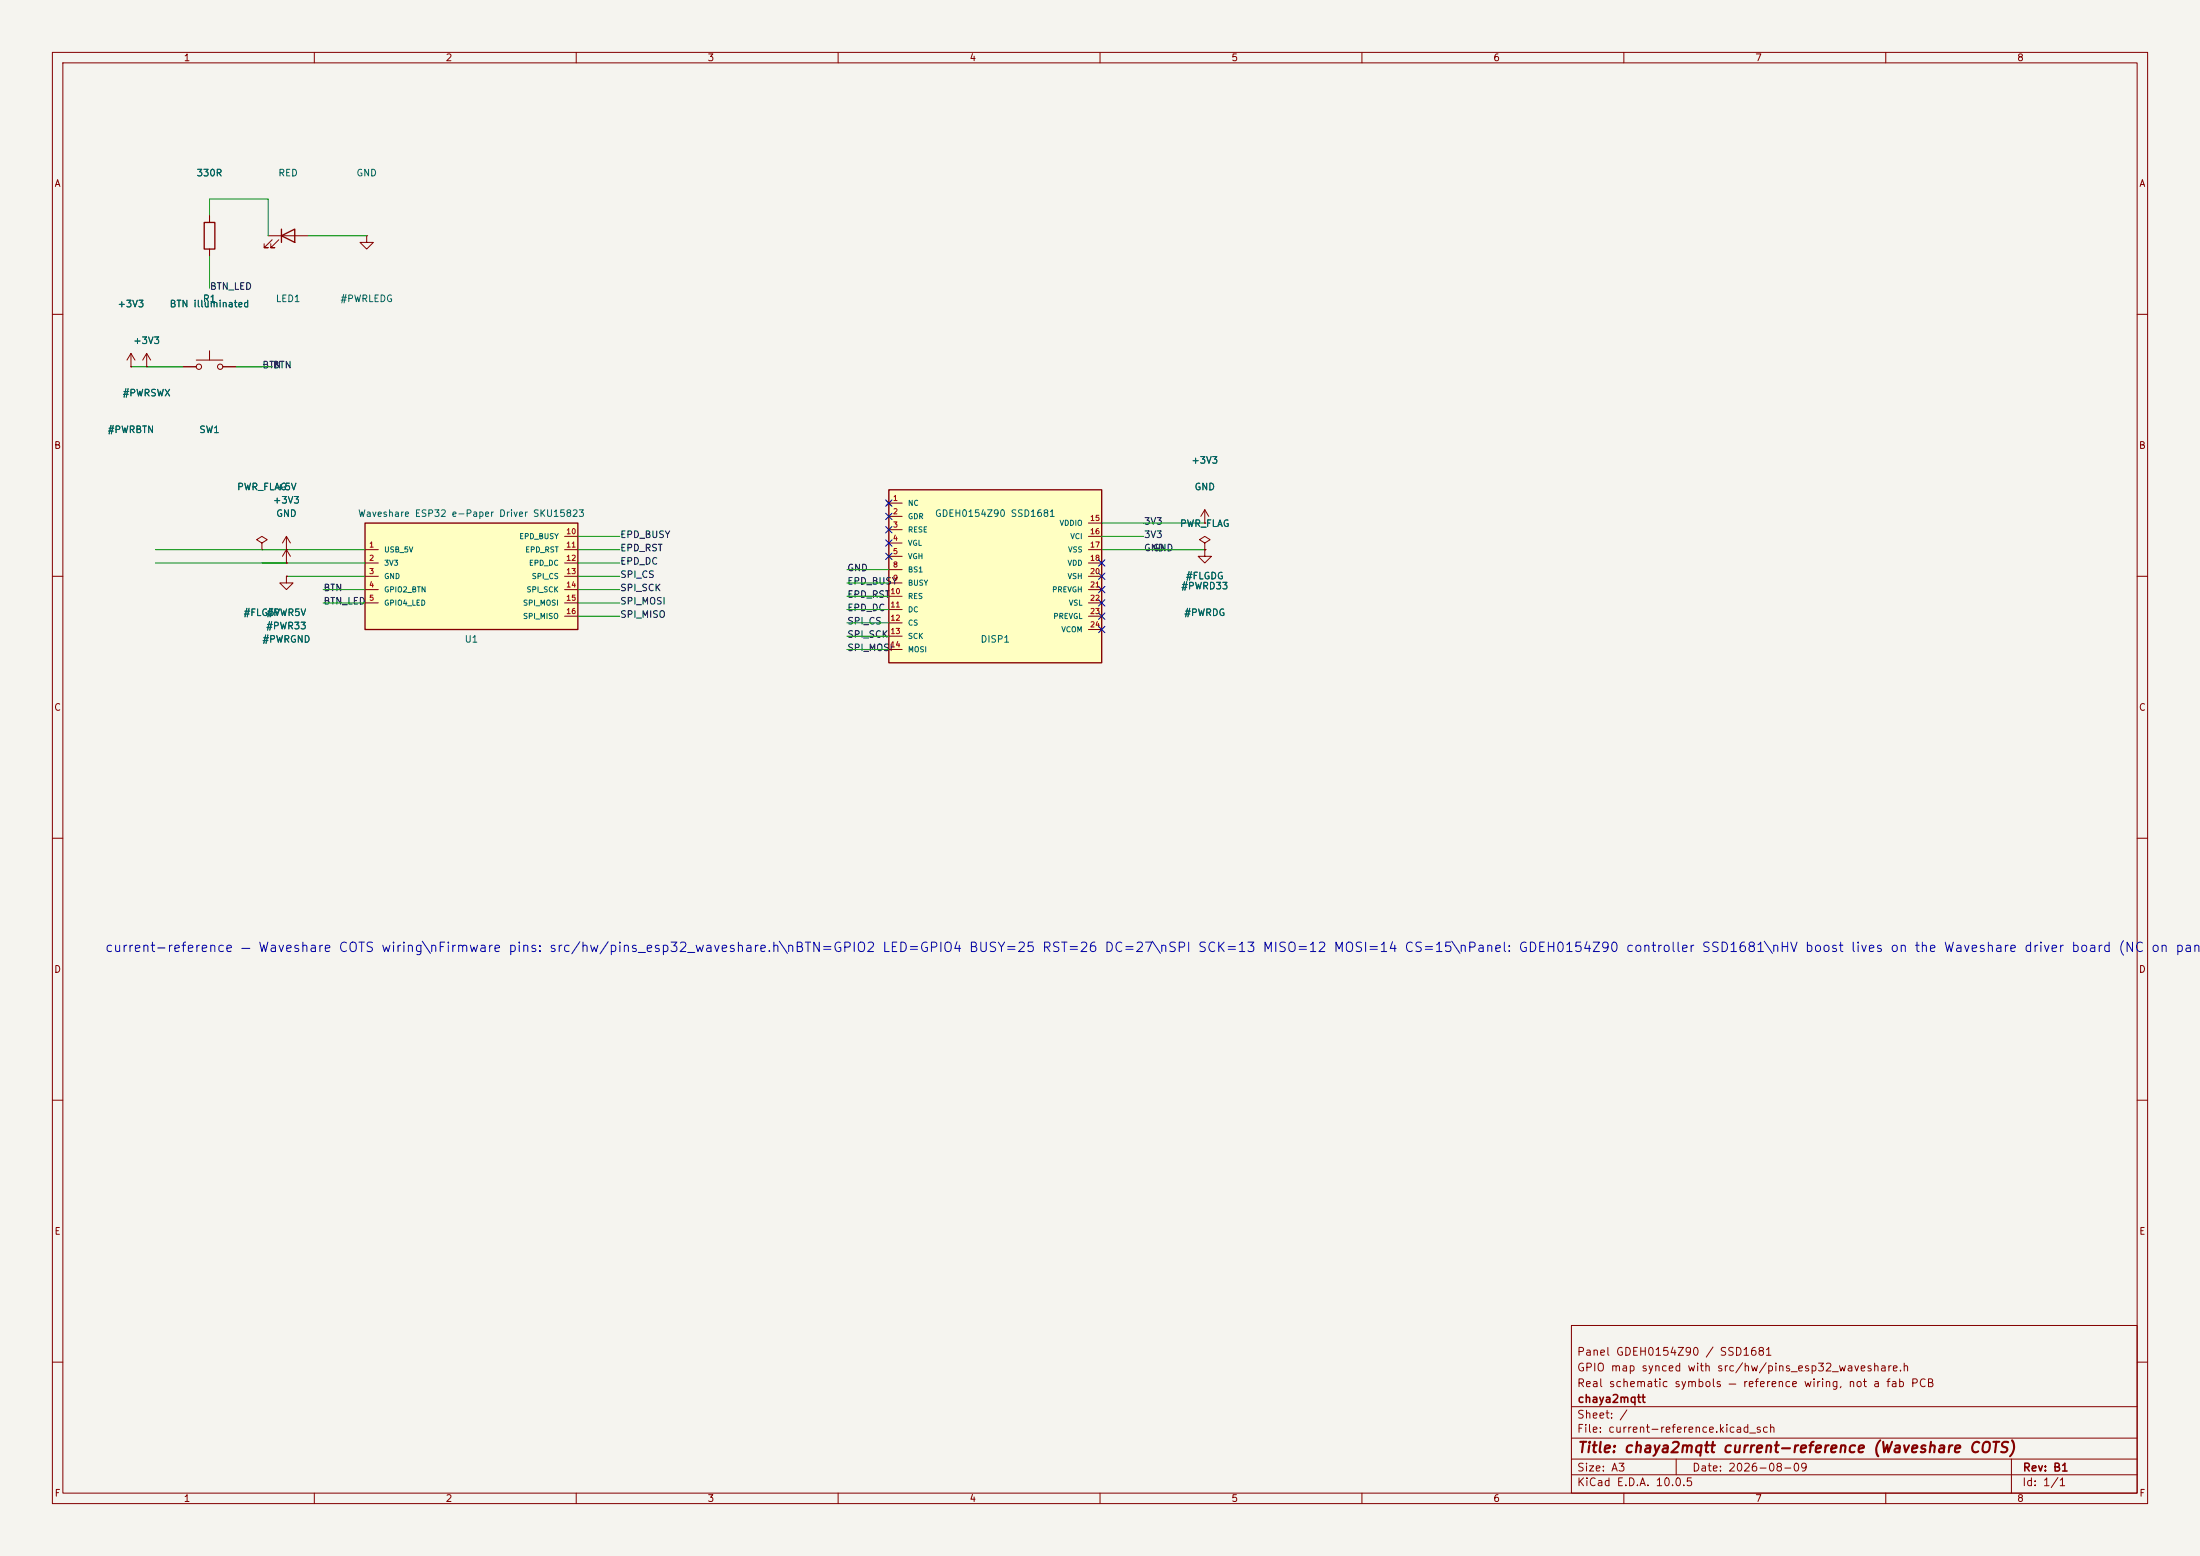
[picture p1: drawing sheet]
(kicad_sch
 (version 20260306)
 (generator "eeschema")
 (generator_version "10.0")
 (paper "A3")
 (title_block
  (title "chaya2mqtt current-reference (Waveshare COTS)")
  (date "2026-08-09")
  (rev "B1")
  (company "chaya2mqtt")
  (comment 1 "Real schematic symbols — reference wiring, not a fab PCB")
  (comment 2 "GPIO map synced with src/hw/pins_esp32_waveshare.h")
  (comment 3 "Panel GDEH0154Z90 / SSD1681"))
 (lib_symbols
  (symbol "+3V3"
   (power global)
   (pin_numbers (hide yes))
   (pin_names
    (offset 0) (hide yes)) (exclude_from_sim no) (in_bom yes) (on_board yes)
   (in_pos_files yes)
   (duplicate_pin_numbers_are_jumpers no)
   (property "Reference" "#PWR" (at 0 -3.81 0) (show_name no) (do_not_autoplace no) (hide yes) (effects (font (size 1.27 1.27))))
   (property "Value" "+3V3" (at 0 3.556 0) (show_name no) (do_not_autoplace no) (effects (font (size 1.27 1.27))))
   (property "Footprint" "" (at 0 0 0) (show_name no) (do_not_autoplace no) (hide yes) (effects (font (size 1.27 1.27))))
   (property "Datasheet" "" (at 0 0 0) (show_name no) (do_not_autoplace no) (hide yes) (effects (font (size 1.27 1.27))))
   (property "Description" "Power symbol creates a global label with name \"+3V3\"" (at 0 0 0) (show_name no) (do_not_autoplace no) (hide yes) (effects (font (size 1.27 1.27))))
   (symbol "+3V3_0_1"
    (polyline (pts (xy -0.762 1.27) (xy 0 2.54)) (stroke (width 0) (type default)) (fill (type none)))
    (polyline (pts (xy 0 2.54) (xy 0.762 1.27)) (stroke (width 0) (type default)) (fill (type none)))
    (polyline (pts (xy 0 0) (xy 0 2.54)) (stroke (width 0) (type default)) (fill (type none))))
   (symbol "+3V3_1_1"
    (pin power_in line (at 0 0 90) (length 0) (name "" (effects (font (size 1.27 1.27)))) (number "1" (effects (font (size 1.27 1.27))))))
   (embedded_fonts no))
  (symbol "+5V"
   (power global)
   (pin_numbers (hide yes))
   (pin_names
    (offset 0) (hide yes)) (exclude_from_sim no) (in_bom yes) (on_board yes)
   (in_pos_files yes)
   (duplicate_pin_numbers_are_jumpers no)
   (property "Reference" "#PWR" (at 0 -3.81 0) (show_name no) (do_not_autoplace no) (hide yes) (effects (font (size 1.27 1.27))))
   (property "Value" "+5V" (at 0 3.556 0) (show_name no) (do_not_autoplace no) (effects (font (size 1.27 1.27))))
   (property "Footprint" "" (at 0 0 0) (show_name no) (do_not_autoplace no) (hide yes) (effects (font (size 1.27 1.27))))
   (property "Datasheet" "" (at 0 0 0) (show_name no) (do_not_autoplace no) (hide yes) (effects (font (size 1.27 1.27))))
   (property "Description" "Power symbol creates a global label with name \"+5V\"" (at 0 0 0) (show_name no) (do_not_autoplace no) (hide yes) (effects (font (size 1.27 1.27))))
   (symbol "+5V_0_1"
    (polyline (pts (xy -0.762 1.27) (xy 0 2.54)) (stroke (width 0) (type default)) (fill (type none)))
    (polyline (pts (xy 0 2.54) (xy 0.762 1.27)) (stroke (width 0) (type default)) (fill (type none)))
    (polyline (pts (xy 0 0) (xy 0 2.54)) (stroke (width 0) (type default)) (fill (type none))))
   (symbol "+5V_1_1"
    (pin power_in line (at 0 0 90) (length 0) (name "" (effects (font (size 1.27 1.27)))) (number "1" (effects (font (size 1.27 1.27))))))
   (embedded_fonts no))
  (symbol "GDEH0154Z90"
   (pin_names
    (offset 1.016)) (exclude_from_sim no) (in_bom yes) (on_board yes)
   (in_pos_files yes)
   (duplicate_pin_numbers_are_jumpers no)
   (property "Reference" "DISP" (at 0 17.78 0) (show_name no) (do_not_autoplace no) (effects (font (size 1.27 1.27))))
   (property "Value" "GDEH0154Z90 SSD1681" (at 0 -17.78 0) (show_name no) (do_not_autoplace no) (effects (font (size 1.27 1.27))))
   (property "Footprint" "Connector_FFC-FPC:Hirose_FH12-24S-0.5SH_1x24-1MP_P0.50mm_Horizontal" (at 0 0 0) (show_name no) (do_not_autoplace no) (hide yes) (effects (font (size 1.27 1.27))))
   (property "Datasheet" "Good Display GDEH0154Z90 / Waveshare 1.54inch e-Paper (B)" (at 0 0 0) (show_name no) (do_not_autoplace no) (hide yes) (effects (font (size 1.27 1.27))))
   (property "Description" "" (at 0 0 0) (show_name no) (do_not_autoplace no) (hide yes) (effects (font (size 1.27 1.27))))
   (symbol "GDEH0154Z90_0_1"
    (rectangle (start -20.32 -16.51) (end 20.32 16.51) (stroke (width 0.254) (type default)) (fill (type background))))
   (symbol "GDEH0154Z90_1_1"
    (pin no_connect line (at -20.32 13.97 0) (length 2.54) (name "NC" (effects (font (size 1 1)))) (number "1" (effects (font (size 1 1)))))
    (pin passive line (at -20.32 11.43 0) (length 2.54) (name "GDR" (effects (font (size 1 1)))) (number "2" (effects (font (size 1 1)))))
    (pin passive line (at -20.32 8.89 0) (length 2.54) (name "RESE" (effects (font (size 1 1)))) (number "3" (effects (font (size 1 1)))))
    (pin passive line (at -20.32 6.35 0) (length 2.54) (name "VGL" (effects (font (size 1 1)))) (number "4" (effects (font (size 1 1)))))
    (pin passive line (at -20.32 3.81 0) (length 2.54) (name "VGH" (effects (font (size 1 1)))) (number "5" (effects (font (size 1 1)))))
    (pin passive line (at -20.32 1.27 0) (length 2.54) (name "BS1" (effects (font (size 1 1)))) (number "8" (effects (font (size 1 1)))))
    (pin output line (at -20.32 -1.27 0) (length 2.54) (name "BUSY" (effects (font (size 1 1)))) (number "9" (effects (font (size 1 1)))))
    (pin input line (at -20.32 -3.81 0) (length 2.54) (name "RES" (effects (font (size 1 1)))) (number "10" (effects (font (size 1 1)))))
    (pin input line (at -20.32 -6.35 0) (length 2.54) (name "DC" (effects (font (size 1 1)))) (number "11" (effects (font (size 1 1)))))
    (pin input line (at -20.32 -8.89 0) (length 2.54) (name "CS" (effects (font (size 1 1)))) (number "12" (effects (font (size 1 1)))))
    (pin input line (at -20.32 -11.43 0) (length 2.54) (name "SCK" (effects (font (size 1 1)))) (number "13" (effects (font (size 1 1)))))
    (pin input line (at -20.32 -13.97 0) (length 2.54) (name "MOSI" (effects (font (size 1 1)))) (number "14" (effects (font (size 1 1)))))
    (pin power_in line (at 20.32 10.16 180) (length 2.54) (name "VDDIO" (effects (font (size 1 1)))) (number "15" (effects (font (size 1 1)))))
    (pin power_in line (at 20.32 7.62 180) (length 2.54) (name "VCI" (effects (font (size 1 1)))) (number "16" (effects (font (size 1 1)))))
    (pin power_in line (at 20.32 5.08 180) (length 2.54) (name "VSS" (effects (font (size 1 1)))) (number "17" (effects (font (size 1 1)))))
    (pin passive line (at 20.32 2.54 180) (length 2.54) (name "VDD" (effects (font (size 1 1)))) (number "18" (effects (font (size 1 1)))))
    (pin passive line (at 20.32 0 180) (length 2.54) (name "VSH" (effects (font (size 1 1)))) (number "20" (effects (font (size 1 1)))))
    (pin passive line (at 20.32 -2.54 180) (length 2.54) (name "PREVGH" (effects (font (size 1 1)))) (number "21" (effects (font (size 1 1)))))
    (pin passive line (at 20.32 -5.08 180) (length 2.54) (name "VSL" (effects (font (size 1 1)))) (number "22" (effects (font (size 1 1)))))
    (pin passive line (at 20.32 -7.62 180) (length 2.54) (name "PREVGL" (effects (font (size 1 1)))) (number "23" (effects (font (size 1 1)))))
    (pin passive line (at 20.32 -10.16 180) (length 2.54) (name "VCOM" (effects (font (size 1 1)))) (number "24" (effects (font (size 1 1))))))
   (embedded_fonts no))
  (symbol "GND"
   (power global)
   (pin_numbers (hide yes))
   (pin_names
    (offset 0) (hide yes)) (exclude_from_sim no) (in_bom yes) (on_board yes)
   (in_pos_files yes)
   (duplicate_pin_numbers_are_jumpers no)
   (property "Reference" "#PWR" (at 0 -6.35 0) (show_name no) (do_not_autoplace no) (hide yes) (effects (font (size 1.27 1.27))))
   (property "Value" "GND" (at 0 -3.81 0) (show_name no) (do_not_autoplace no) (effects (font (size 1.27 1.27))))
   (property "Footprint" "" (at 0 0 0) (show_name no) (do_not_autoplace no) (hide yes) (effects (font (size 1.27 1.27))))
   (property "Datasheet" "" (at 0 0 0) (show_name no) (do_not_autoplace no) (hide yes) (effects (font (size 1.27 1.27))))
   (property "Description" "Power symbol creates a global label with name \"GND\" , ground" (at 0 0 0) (show_name no) (do_not_autoplace no) (hide yes) (effects (font (size 1.27 1.27))))
   (symbol "GND_0_1"
    (polyline (pts (xy 0 0) (xy 0 -1.27) (xy 1.27 -1.27) (xy 0 -2.54) (xy -1.27 -1.27) (xy 0 -1.27)) (stroke (width 0) (type default)) (fill (type none))))
   (symbol "GND_1_1"
    (pin power_in line (at 0 0 270) (length 0) (name "" (effects (font (size 1.27 1.27)))) (number "1" (effects (font (size 1.27 1.27))))))
   (embedded_fonts no))
  (symbol "LED"
   (pin_numbers (hide yes))
   (pin_names
    (offset 1.016) (hide yes)) (exclude_from_sim no) (in_bom yes) (on_board yes)
   (in_pos_files yes)
   (duplicate_pin_numbers_are_jumpers no)
   (property "Reference" "D" (at 0 2.54 0) (show_name no) (do_not_autoplace no) (effects (font (size 1.27 1.27))))
   (property "Value" "LED" (at 0 -2.54 0) (show_name no) (do_not_autoplace no) (effects (font (size 1.27 1.27))))
   (property "Footprint" "" (at 0 0 0) (show_name no) (do_not_autoplace no) (hide yes) (effects (font (size 1.27 1.27))))
   (property "Datasheet" "" (at 0 0 0) (show_name no) (do_not_autoplace no) (hide yes) (effects (font (size 1.27 1.27))))
   (property "Description" "Light emitting diode" (at 0 0 0) (show_name no) (do_not_autoplace no) (hide yes) (effects (font (size 1.27 1.27))))
   (property "Sim.Pins" "1=K 2=A" (at 0 0 0) (show_name no) (do_not_autoplace no) (hide yes) (effects (font (size 1.27 1.27))))
   (symbol "LED_0_1"
    (polyline (pts (xy -3.048 -0.762) (xy -4.572 -2.286) (xy -3.81 -2.286) (xy -4.572 -2.286) (xy -4.572 -1.524)) (stroke (width 0) (type default)) (fill (type none)))
    (polyline (pts (xy -1.778 -0.762) (xy -3.302 -2.286) (xy -2.54 -2.286) (xy -3.302 -2.286) (xy -3.302 -1.524)) (stroke (width 0) (type default)) (fill (type none)))
    (polyline (pts (xy -1.27 0) (xy 1.27 0)) (stroke (width 0) (type default)) (fill (type none)))
    (polyline (pts (xy -1.27 -1.27) (xy -1.27 1.27)) (stroke (width 0.254) (type default)) (fill (type none)))
    (polyline (pts (xy 1.27 -1.27) (xy 1.27 1.27) (xy -1.27 0) (xy 1.27 -1.27)) (stroke (width 0.254) (type default)) (fill (type none))))
   (symbol "LED_1_1"
    (pin passive line (at -3.81 0 0) (length 2.54) (name "K" (effects (font (size 1.27 1.27)))) (number "1" (effects (font (size 1.27 1.27)))))
    (pin passive line (at 3.81 0 180) (length 2.54) (name "A" (effects (font (size 1.27 1.27)))) (number "2" (effects (font (size 1.27 1.27))))))
   (embedded_fonts no))
  (symbol "PWR_FLAG"
   (power global)
   (pin_numbers (hide yes))
   (pin_names
    (offset 0) (hide yes)) (exclude_from_sim no) (in_bom yes) (on_board yes)
   (in_pos_files yes)
   (duplicate_pin_numbers_are_jumpers no)
   (property "Reference" "#FLG" (at 0 1.905 0) (show_name no) (do_not_autoplace no) (hide yes) (effects (font (size 1.27 1.27))))
   (property "Value" "PWR_FLAG" (at 0 3.81 0) (show_name no) (do_not_autoplace no) (effects (font (size 1.27 1.27))))
   (property "Footprint" "" (at 0 0 0) (show_name no) (do_not_autoplace no) (hide yes) (effects (font (size 1.27 1.27))))
   (property "Datasheet" "" (at 0 0 0) (show_name no) (do_not_autoplace no) (hide yes) (effects (font (size 1.27 1.27))))
   (property "Description" "Special symbol for telling ERC where power comes from" (at 0 0 0) (show_name no) (do_not_autoplace no) (hide yes) (effects (font (size 1.27 1.27))))
   (symbol "PWR_FLAG_0_0"
    (pin power_out line (at 0 0 90) (length 0) (name "" (effects (font (size 1.27 1.27)))) (number "1" (effects (font (size 1.27 1.27))))))
   (symbol "PWR_FLAG_0_1"
    (polyline (pts (xy 0 0) (xy 0 1.27) (xy -1.016 1.905) (xy 0 2.54) (xy 1.016 1.905) (xy 0 1.27)) (stroke (width 0) (type default)) (fill (type none))))
   (embedded_fonts no))
  (symbol "R"
   (pin_numbers (hide yes))
   (pin_names
    (offset 0)) (exclude_from_sim no) (in_bom yes) (on_board yes)
   (in_pos_files yes)
   (duplicate_pin_numbers_are_jumpers no)
   (property "Reference" "R" (at 2.032 0 90) (show_name no) (do_not_autoplace no) (effects (font (size 1.27 1.27))))
   (property "Value" "R" (at 0 0 90) (show_name no) (do_not_autoplace no) (effects (font (size 1.27 1.27))))
   (property "Footprint" "" (at -1.778 0 90) (show_name no) (do_not_autoplace no) (hide yes) (effects (font (size 1.27 1.27))))
   (property "Datasheet" "" (at 0 0 0) (show_name no) (do_not_autoplace no) (hide yes) (effects (font (size 1.27 1.27))))
   (property "Description" "Resistor" (at 0 0 0) (show_name no) (do_not_autoplace no) (hide yes) (effects (font (size 1.27 1.27))))
   (symbol "R_0_1"
    (rectangle (start -1.016 -2.54) (end 1.016 2.54) (stroke (width 0.254) (type default)) (fill (type none))))
   (symbol "R_1_1"
    (pin passive line (at 0 3.81 270) (length 1.27) (name "" (effects (font (size 1.27 1.27)))) (number "1" (effects (font (size 1.27 1.27)))))
    (pin passive line (at 0 -3.81 90) (length 1.27) (name "" (effects (font (size 1.27 1.27)))) (number "2" (effects (font (size 1.27 1.27))))))
   (embedded_fonts no))
  (symbol "SW_Push"
   (pin_numbers (hide yes))
   (pin_names
    (offset 1.016) (hide yes)) (exclude_from_sim no) (in_bom yes) (on_board yes)
   (in_pos_files yes)
   (duplicate_pin_numbers_are_jumpers no)
   (property "Reference" "SW" (at 1.27 2.54 0) (show_name no) (do_not_autoplace no) (effects (font (size 1.27 1.27)) (justify left)))
   (property "Value" "SW_Push" (at 0 -1.524 0) (show_name no) (do_not_autoplace no) (effects (font (size 1.27 1.27))))
   (property "Footprint" "" (at 0 5.08 0) (show_name no) (do_not_autoplace no) (hide yes) (effects (font (size 1.27 1.27))))
   (property "Datasheet" "" (at 0 5.08 0) (show_name no) (do_not_autoplace no) (hide yes) (effects (font (size 1.27 1.27))))
   (property "Description" "Push button switch, generic, two pins" (at 0 0 0) (show_name no) (do_not_autoplace no) (hide yes) (effects (font (size 1.27 1.27))))
   (symbol "SW_Push_0_1"
    (circle (center -2.032 0) (radius 0.508) (stroke (width 0) (type default)) (fill (type none)))
    (polyline (pts (xy 0 1.27) (xy 0 3.048)) (stroke (width 0) (type default)) (fill (type none)))
    (circle (center 2.032 0) (radius 0.508) (stroke (width 0) (type default)) (fill (type none)))
    (polyline (pts (xy 2.54 1.27) (xy -2.54 1.27)) (stroke (width 0) (type default)) (fill (type none)))
    (pin passive line (at -5.08 0 0) (length 2.54) (name "1" (effects (font (size 1.27 1.27)))) (number "1" (effects (font (size 1.27 1.27)))))
    (pin passive line (at 5.08 0 180) (length 2.54) (name "2" (effects (font (size 1.27 1.27)))) (number "2" (effects (font (size 1.27 1.27))))))
   (embedded_fonts no))
  (symbol "Waveshare_ESP32_EPD_Driver"
   (pin_names
    (offset 1.016)) (exclude_from_sim no) (in_bom yes) (on_board yes)
   (in_pos_files yes)
   (duplicate_pin_numbers_are_jumpers no)
   (property "Reference" "U" (at 0 11.43 0) (show_name no) (do_not_autoplace no) (effects (font (size 1.27 1.27))))
   (property "Value" "Waveshare ESP32 e-Paper Driver SKU15823" (at 0 -11.43 0) (show_name no) (do_not_autoplace no) (effects (font (size 1.27 1.27))))
   (property "Footprint" "" (at 0 0 0) (show_name no) (do_not_autoplace no) (hide yes) (effects (font (size 1.27 1.27))))
   (property "Datasheet" "https://www.waveshare.com/wiki/E-Paper_ESP32_Driver_Board" (at 0 0 0) (show_name no) (do_not_autoplace no) (hide yes) (effects (font (size 1.27 1.27))))
   (property "Description" "" (at 0 0 0) (show_name no) (do_not_autoplace no) (hide yes) (effects (font (size 1.27 1.27))))
   (symbol "Waveshare_ESP32_EPD_Driver_0_1"
    (rectangle (start -20.32 -10.16) (end 20.32 10.16) (stroke (width 0.254) (type default)) (fill (type background))))
   (symbol "Waveshare_ESP32_EPD_Driver_1_1"
    (pin power_in line (at -20.32 5.08 0) (length 2.54) (name "USB_5V" (effects (font (size 1 1)))) (number "1" (effects (font (size 1 1)))))
    (pin power_out line (at -20.32 2.54 0) (length 2.54) (name "3V3" (effects (font (size 1 1)))) (number "2" (effects (font (size 1 1)))))
    (pin power_in line (at -20.32 0 0) (length 2.54) (name "GND" (effects (font (size 1 1)))) (number "3" (effects (font (size 1 1)))))
    (pin bidirectional line (at -20.32 -2.54 0) (length 2.54) (name "GPIO2_BTN" (effects (font (size 1 1)))) (number "4" (effects (font (size 1 1)))))
    (pin bidirectional line (at -20.32 -5.08 0) (length 2.54) (name "GPIO4_LED" (effects (font (size 1 1)))) (number "5" (effects (font (size 1 1)))))
    (pin input line (at 20.32 7.62 180) (length 2.54) (name "EPD_BUSY" (effects (font (size 1 1)))) (number "10" (effects (font (size 1 1)))))
    (pin output line (at 20.32 5.08 180) (length 2.54) (name "EPD_RST" (effects (font (size 1 1)))) (number "11" (effects (font (size 1 1)))))
    (pin output line (at 20.32 2.54 180) (length 2.54) (name "EPD_DC" (effects (font (size 1 1)))) (number "12" (effects (font (size 1 1)))))
    (pin output line (at 20.32 0 180) (length 2.54) (name "SPI_CS" (effects (font (size 1 1)))) (number "13" (effects (font (size 1 1)))))
    (pin output line (at 20.32 -2.54 180) (length 2.54) (name "SPI_SCK" (effects (font (size 1 1)))) (number "14" (effects (font (size 1 1)))))
    (pin output line (at 20.32 -5.08 180) (length 2.54) (name "SPI_MOSI" (effects (font (size 1 1)))) (number "15" (effects (font (size 1 1)))))
    (pin bidirectional line (at 20.32 -7.62 180) (length 2.54) (name "SPI_MISO" (effects (font (size 1 1)))) (number "16" (effects (font (size 1 1))))))
   (embedded_fonts no)))
 (text "current-reference — Waveshare COTS wiring\\nFirmware pins: src/hw/pins_esp32_waveshare.h\\nBTN=GPIO2 LED=GPIO4 BUSY=25 RST=26 DC=27\\nSPI SCK=13 MISO=12 MOSI=14 CS=15\\nPanel: GDEH0154Z90 controller SSD1681\\nHV boost lives on the Waveshare driver board (NC on panel symbol)\\nReference schematic only — not a fabrication PCB"
  (exclude_from_sim no)
  (at 20 180 0)
  (effects (font (size 1.8 1.8)) (justify left top)))
 (no_connect
  (at 210.32 107.46))
 (no_connect
  (at 169.68 96.03))
 (no_connect
  (at 169.68 101.11))
 (no_connect
  (at 210.32 110))
 (no_connect
  (at 210.32 120.16))
 (no_connect
  (at 169.68 98.57))
 (no_connect
  (at 210.32 117.62))
 (no_connect
  (at 210.32 115.08))
 (no_connect
  (at 210.32 112.54))
 (no_connect
  (at 169.68 106.19))
 (no_connect
  (at 169.68 103.65))
 (wire
  (pts (xy 210.32 104.92) (xy 218.32 104.92))
  (stroke (width 0) (type default)))
 (wire
  (pts (xy 51.19 45) (xy 51.19 38))
  (stroke (width 0) (type default)))
 (wire
  (pts (xy 210.32 102.38) (xy 218.32 102.38))
  (stroke (width 0) (type default)))
 (wire
  (pts (xy 40 55) (xy 40 48.81))
  (stroke (width 0) (type default)))
 (wire
  (pts (xy 40 41.19) (xy 40 38))
  (stroke (width 0) (type default)))
 (wire
  (pts (xy 25 70) (xy 34.92 70))
  (stroke (width 0) (type default)))
 (wire
  (pts (xy 110.32 104.92) (xy 118.32 104.92))
  (stroke (width 0) (type default)))
 (wire
  (pts (xy 45.08 70) (xy 50 70))
  (stroke (width 0) (type default)))
 (wire
  (pts (xy 169.68 123.97) (xy 161.68 123.97))
  (stroke (width 0) (type default)))
 (wire
  (pts (xy 54.68 104.92) (xy 29.68 104.92))
  (stroke (width 0) (type default)))
 (wire
  (pts (xy 230 104.92) (xy 220 104.92))
  (stroke (width 0) (type default)))
 (wire
  (pts (xy 210.32 99.84) (xy 218.32 99.84))
  (stroke (width 0) (type default)))
 (wire
  (pts (xy 218.32 104.92) (xy 230 104.92))
  (stroke (width 0) (type default)))
 (wire
  (pts (xy 169.68 111.27) (xy 161.68 111.27))
  (stroke (width 0) (type default)))
 (wire
  (pts (xy 169.68 121.43) (xy 161.68 121.43))
  (stroke (width 0) (type default)))
 (wire
  (pts (xy 34.92 70) (xy 28 70))
  (stroke (width 0) (type default)))
 (wire
  (pts (xy 169.68 113.81) (xy 161.68 113.81))
  (stroke (width 0) (type default)))
 (wire
  (pts (xy 58.81 45) (xy 70 45))
  (stroke (width 0) (type default)))
 (wire
  (pts (xy 69.68 112.54) (xy 61.68 112.54))
  (stroke (width 0) (type default)))
 (wire
  (pts (xy 110.32 110) (xy 118.32 110))
  (stroke (width 0) (type default)))
 (wire
  (pts (xy 69.68 107.46) (xy 54.68 107.46))
  (stroke (width 0) (type default)))
 (wire
  (pts (xy 40 38) (xy 51.19 38))
  (stroke (width 0) (type default)))
 (wire
  (pts (xy 169.68 116.35) (xy 161.68 116.35))
  (stroke (width 0) (type default)))
 (wire
  (pts (xy 110.32 115.08) (xy 118.32 115.08))
  (stroke (width 0) (type default)))
 (wire
  (pts (xy 69.68 115.08) (xy 61.68 115.08))
  (stroke (width 0) (type default)))
 (wire
  (pts (xy 50 107.46) (xy 54.68 107.46))
  (stroke (width 0) (type default)))
 (wire
  (pts (xy 169.68 118.89) (xy 161.68 118.89))
  (stroke (width 0) (type default)))
 (wire
  (pts (xy 110.32 107.46) (xy 118.32 107.46))
  (stroke (width 0) (type default)))
 (wire
  (pts (xy 110.32 112.54) (xy 118.32 112.54))
  (stroke (width 0) (type default)))
 (wire
  (pts (xy 54.68 107.46) (xy 29.68 107.46))
  (stroke (width 0) (type default)))
 (wire
  (pts (xy 218.32 99.84) (xy 230 99.84))
  (stroke (width 0) (type default)))
 (wire
  (pts (xy 69.68 104.92) (xy 54.68 104.92))
  (stroke (width 0) (type default)))
 (wire
  (pts (xy 110.32 102.38) (xy 118.32 102.38))
  (stroke (width 0) (type default)))
 (wire
  (pts (xy 110.32 117.62) (xy 118.32 117.62))
  (stroke (width 0) (type default)))
 (wire
  (pts (xy 69.68 110) (xy 54.68 110))
  (stroke (width 0) (type default)))
 (wire
  (pts (xy 169.68 108.73) (xy 161.68 108.73))
  (stroke (width 0) (type default)))
 (wire
  (pts (xy 45.08 70) (xy 52 70))
  (stroke (width 0) (type default)))
 (wire
  (pts (xy 50 104.92) (xy 54.68 104.92))
  (stroke (width 0) (type default)))
 (label "EPD_RST"
  (at 118.32 104.92 0)
  (effects (font (size 1.27 1.27)) (justify left)))
 (label "EPD_DC"
  (at 161.68 116.35 0)
  (effects (font (size 1.27 1.27)) (justify left)))
 (label "3V3"
  (at 218.32 102.38 0)
  (effects (font (size 1.27 1.27)) (justify left)))
 (label "EPD_RST"
  (at 161.68 113.81 0)
  (effects (font (size 1.27 1.27)) (justify left)))
 (label "SPI_CS"
  (at 161.68 118.89 0)
  (effects (font (size 1.27 1.27)) (justify left)))
 (label "BTN"
  (at 52 70 0)
  (effects (font (size 1.27 1.27)) (justify left)))
 (label "BTN_LED"
  (at 40 55 0)
  (effects (font (size 1.27 1.27)) (justify left)))
 (label "BTN"
  (at 61.68 112.54 0)
  (effects (font (size 1.27 1.27)) (justify left)))
 (label "EPD_BUSY"
  (at 118.32 102.38 0)
  (effects (font (size 1.27 1.27)) (justify left)))
 (label "SPI_MISO"
  (at 118.32 117.62 0)
  (effects (font (size 1.27 1.27)) (justify left)))
 (label "GND"
  (at 218.32 104.92 0)
  (effects (font (size 1.27 1.27)) (justify left)))
 (label "BTN_LED"
  (at 61.68 115.08 0)
  (effects (font (size 1.27 1.27)) (justify left)))
 (label "3V3"
  (at 218.32 99.84 0)
  (effects (font (size 1.27 1.27)) (justify left)))
 (label "EPD_BUSY"
  (at 161.68 111.27 0)
  (effects (font (size 1.27 1.27)) (justify left)))
 (label "GND"
  (at 220 104.92 0)
  (effects (font (size 1.27 1.27)) (justify left)))
 (label "SPI_MOSI"
  (at 161.68 123.97 0)
  (effects (font (size 1.27 1.27)) (justify left)))
 (label "SPI_SCK"
  (at 118.32 112.54 0)
  (effects (font (size 1.27 1.27)) (justify left)))
 (label "SPI_SCK"
  (at 161.68 121.43 0)
  (effects (font (size 1.27 1.27)) (justify left)))
 (label "SPI_MOSI"
  (at 118.32 115.08 0)
  (effects (font (size 1.27 1.27)) (justify left)))
 (label "SPI_CS"
  (at 118.32 110 0)
  (effects (font (size 1.27 1.27)) (justify left)))
 (label "GND"
  (at 161.68 108.73 0)
  (effects (font (size 1.27 1.27)) (justify left)))
 (label "BTN"
  (at 50 70 0)
  (effects (font (size 1.27 1.27)) (justify left)))
 (label "EPD_DC"
  (at 118.32 107.46 0)
  (effects (font (size 1.27 1.27)) (justify left)))
 (symbol
  (lib_id "+5V")
  (at 54.68 104.92 0)
  (unit 1)
  (body_style 1)
  (exclude_from_sim no)
  (in_bom yes)
  (on_board yes)
  (in_pos_files yes)
  (dnp no)
  (property "Reference" "#PWR5V" (at 54.68 116.92 0) (show_name no) (do_not_autoplace no) (effects (font (size 1.27 1.27))))
  (property "Value" "+5V" (at 54.68 92.92 0) (show_name no) (do_not_autoplace no) (effects (font (size 1.27 1.27))))
  (property "Footprint" "" (at 54.68 104.92 0) (hide yes) (show_name no) (do_not_autoplace no) (effects (font (size 1.27 1.27))))
  (property "Datasheet" "" (at 54.68 104.92 0) (hide yes) (show_name no) (do_not_autoplace no) (effects (font (size 1.27 1.27))))
  (property "Description" "" (at 54.68 104.92 0) (show_name no) (do_not_autoplace no) (effects (font (size 1.27 1.27))))
  (pin "1"))
 (symbol
  (lib_id "+3V3")
  (at 54.68 107.46 0)
  (unit 1)
  (body_style 1)
  (exclude_from_sim no)
  (in_bom yes)
  (on_board yes)
  (in_pos_files yes)
  (dnp no)
  (property "Reference" "#PWR33" (at 54.68 119.46 0) (show_name no) (do_not_autoplace no) (effects (font (size 1.27 1.27))))
  (property "Value" "+3V3" (at 54.68 95.46 0) (show_name no) (do_not_autoplace no) (effects (font (size 1.27 1.27))))
  (property "Footprint" "" (at 54.68 107.46 0) (hide yes) (show_name no) (do_not_autoplace no) (effects (font (size 1.27 1.27))))
  (property "Datasheet" "" (at 54.68 107.46 0) (hide yes) (show_name no) (do_not_autoplace no) (effects (font (size 1.27 1.27))))
  (property "Description" "" (at 54.68 107.46 0) (show_name no) (do_not_autoplace no) (effects (font (size 1.27 1.27))))
  (pin "1"))
 (symbol
  (lib_id "+3V3")
  (at 25 70 0)
  (unit 1)
  (body_style 1)
  (exclude_from_sim no)
  (in_bom yes)
  (on_board yes)
  (in_pos_files yes)
  (dnp no)
  (property "Reference" "#PWRBTN" (at 25 82 0) (show_name no) (do_not_autoplace no) (effects (font (size 1.27 1.27))))
  (property "Value" "+3V3" (at 25 58 0) (show_name no) (do_not_autoplace no) (effects (font (size 1.27 1.27))))
  (property "Footprint" "" (at 25 70 0) (hide yes) (show_name no) (do_not_autoplace no) (effects (font (size 1.27 1.27))))
  (property "Datasheet" "" (at 25 70 0) (hide yes) (show_name no) (do_not_autoplace no) (effects (font (size 1.27 1.27))))
  (property "Description" "" (at 25 70 0) (show_name no) (do_not_autoplace no) (effects (font (size 1.27 1.27))))
  (pin "1"))
 (symbol
  (lib_id "R")
  (at 40 45 0)
  (unit 1)
  (body_style 1)
  (exclude_from_sim no)
  (in_bom yes)
  (on_board yes)
  (in_pos_files yes)
  (dnp no)
  (property "Reference" "R1" (at 40 57 0) (show_name no) (do_not_autoplace no) (effects (font (size 1.27 1.27))))
  (property "Value" "330R" (at 40 33 0) (show_name no) (do_not_autoplace no) (effects (font (size 1.27 1.27))))
  (property "Footprint" "" (at 40 45 0) (hide yes) (show_name no) (do_not_autoplace no) (effects (font (size 1.27 1.27))))
  (property "Datasheet" "" (at 40 45 0) (hide yes) (show_name no) (do_not_autoplace no) (effects (font (size 1.27 1.27))))
  (property "Description" "" (at 40 45 0) (show_name no) (do_not_autoplace no) (effects (font (size 1.27 1.27))))
  (pin "1")
  (pin "2"))
 (symbol
  (lib_id "GND")
  (at 70 45 0)
  (unit 1)
  (body_style 1)
  (exclude_from_sim no)
  (in_bom yes)
  (on_board yes)
  (in_pos_files yes)
  (dnp no)
  (property "Reference" "#PWRLEDG" (at 70 57 0) (show_name no) (do_not_autoplace no) (effects (font (size 1.27 1.27))))
  (property "Value" "GND" (at 70 33 0) (show_name no) (do_not_autoplace no) (effects (font (size 1.27 1.27))))
  (property "Footprint" "" (at 70 45 0) (hide yes) (show_name no) (do_not_autoplace no) (effects (font (size 1.27 1.27))))
  (property "Datasheet" "" (at 70 45 0) (hide yes) (show_name no) (do_not_autoplace no) (effects (font (size 1.27 1.27))))
  (property "Description" "" (at 70 45 0) (show_name no) (do_not_autoplace no) (effects (font (size 1.27 1.27))))
  (pin "1"))
 (symbol
  (lib_id "Waveshare_ESP32_EPD_Driver")
  (at 90 110 0)
  (unit 1)
  (body_style 1)
  (exclude_from_sim no)
  (in_bom yes)
  (on_board yes)
  (in_pos_files yes)
  (dnp no)
  (property "Reference" "U1" (at 90 122 0) (show_name no) (do_not_autoplace no) (effects (font (size 1.27 1.27))))
  (property "Value" "Waveshare ESP32 e-Paper Driver SKU15823" (at 90 98 0) (show_name no) (do_not_autoplace no) (effects (font (size 1.27 1.27))))
  (property "Footprint" "" (at 90 110 0) (hide yes) (show_name no) (do_not_autoplace no) (effects (font (size 1.27 1.27))))
  (property "Datasheet" "" (at 90 110 0) (hide yes) (show_name no) (do_not_autoplace no) (effects (font (size 1.27 1.27))))
  (property "Description" "" (at 90 110 0) (show_name no) (do_not_autoplace no) (effects (font (size 1.27 1.27))))
  (property "Manufacturer" "Waveshare" (at 90 110 0) (hide yes) (show_name no) (do_not_autoplace no) (effects (font (size 1.27 1.27))))
  (property "MPN" "15823" (at 90 110 0) (hide yes) (show_name no) (do_not_autoplace no) (effects (font (size 1.27 1.27))))
  (pin "11")
  (pin "10")
  (pin "5")
  (pin "4")
  (pin "3")
  (pin "2")
  (pin "1")
  (pin "16")
  (pin "15")
  (pin "14")
  (pin "13")
  (pin "12"))
 (symbol
  (lib_id "SW_Push")
  (at 40 70 0)
  (unit 1)
  (body_style 1)
  (exclude_from_sim no)
  (in_bom yes)
  (on_board yes)
  (in_pos_files yes)
  (dnp no)
  (property "Reference" "SW1" (at 40 82 0) (show_name no) (do_not_autoplace no) (effects (font (size 1.27 1.27))))
  (property "Value" "BTN illuminated" (at 40 58 0) (show_name no) (do_not_autoplace no) (effects (font (size 1.27 1.27))))
  (property "Footprint" "" (at 40 70 0) (hide yes) (show_name no) (do_not_autoplace no) (effects (font (size 1.27 1.27))))
  (property "Datasheet" "" (at 40 70 0) (hide yes) (show_name no) (do_not_autoplace no) (effects (font (size 1.27 1.27))))
  (property "Description" "" (at 40 70 0) (show_name no) (do_not_autoplace no) (effects (font (size 1.27 1.27))))
  (pin "1")
  (pin "2"))
 (symbol
  (lib_id "GDEH0154Z90")
  (at 190 110 0)
  (unit 1)
  (body_style 1)
  (exclude_from_sim no)
  (in_bom yes)
  (on_board yes)
  (in_pos_files yes)
  (dnp no)
  (property "Reference" "DISP1" (at 190 122 0) (show_name no) (do_not_autoplace no) (effects (font (size 1.27 1.27))))
  (property "Value" "GDEH0154Z90 SSD1681" (at 190 98 0) (show_name no) (do_not_autoplace no) (effects (font (size 1.27 1.27))))
  (property "Footprint" "" (at 190 110 0) (hide yes) (show_name no) (do_not_autoplace no) (effects (font (size 1.27 1.27))))
  (property "Datasheet" "" (at 190 110 0) (hide yes) (show_name no) (do_not_autoplace no) (effects (font (size 1.27 1.27))))
  (property "Description" "" (at 190 110 0) (show_name no) (do_not_autoplace no) (effects (font (size 1.27 1.27))))
  (pin "1")
  (pin "2")
  (pin "3")
  (pin "4")
  (pin "5")
  (pin "8")
  (pin "9")
  (pin "10")
  (pin "11")
  (pin "12")
  (pin "13")
  (pin "14")
  (pin "15")
  (pin "16")
  (pin "17")
  (pin "18")
  (pin "20")
  (pin "21")
  (pin "22")
  (pin "23")
  (pin "24"))
 (symbol
  (lib_id "GND")
  (at 54.68 110 0)
  (unit 1)
  (body_style 1)
  (exclude_from_sim no)
  (in_bom yes)
  (on_board yes)
  (in_pos_files yes)
  (dnp no)
  (property "Reference" "#PWRGND" (at 54.68 122 0) (show_name no) (do_not_autoplace no) (effects (font (size 1.27 1.27))))
  (property "Value" "GND" (at 54.68 98 0) (show_name no) (do_not_autoplace no) (effects (font (size 1.27 1.27))))
  (property "Footprint" "" (at 54.68 110 0) (hide yes) (show_name no) (do_not_autoplace no) (effects (font (size 1.27 1.27))))
  (property "Datasheet" "" (at 54.68 110 0) (hide yes) (show_name no) (do_not_autoplace no) (effects (font (size 1.27 1.27))))
  (property "Description" "" (at 54.68 110 0) (show_name no) (do_not_autoplace no) (effects (font (size 1.27 1.27))))
  (pin "1"))
 (symbol
  (lib_id "LED")
  (at 55 45 0)
  (unit 1)
  (body_style 1)
  (exclude_from_sim no)
  (in_bom yes)
  (on_board yes)
  (in_pos_files yes)
  (dnp no)
  (property "Reference" "LED1" (at 55 57 0) (show_name no) (do_not_autoplace no) (effects (font (size 1.27 1.27))))
  (property "Value" "RED" (at 55 33 0) (show_name no) (do_not_autoplace no) (effects (font (size 1.27 1.27))))
  (property "Footprint" "" (at 55 45 0) (hide yes) (show_name no) (do_not_autoplace no) (effects (font (size 1.27 1.27))))
  (property "Datasheet" "" (at 55 45 0) (hide yes) (show_name no) (do_not_autoplace no) (effects (font (size 1.27 1.27))))
  (property "Description" "" (at 55 45 0) (show_name no) (do_not_autoplace no) (effects (font (size 1.27 1.27))))
  (pin "1")
  (pin "2"))
 (symbol
  (lib_id "PWR_FLAG")
  (at 230 104.92 0)
  (unit 1)
  (body_style 1)
  (exclude_from_sim no)
  (in_bom yes)
  (on_board yes)
  (in_pos_files yes)
  (dnp no)
  (property "Reference" "#FLGDG" (at 230 109.92 0) (show_name no) (do_not_autoplace no) (effects (font (size 1.27 1.27))))
  (property "Value" "PWR_FLAG" (at 230 99.92 0) (show_name no) (do_not_autoplace no) (effects (font (size 1.27 1.27))))
  (property "Footprint" "" (at 230 104.92 0) (show_name no) (do_not_autoplace no) (effects (font (size 1.27 1.27))))
  (property "Datasheet" "" (at 230 104.92 0) (show_name no) (do_not_autoplace no) (effects (font (size 1.27 1.27))))
  (property "Description" "" (at 230 104.92 0) (show_name no) (do_not_autoplace no) (effects (font (size 1.27 1.27))))
  (pin "1"))
 (symbol
  (lib_id "GND")
  (at 230 104.92 0)
  (unit 1)
  (body_style 1)
  (exclude_from_sim no)
  (in_bom yes)
  (on_board yes)
  (in_pos_files yes)
  (dnp no)
  (property "Reference" "#PWRDG" (at 230 116.92 0) (show_name no) (do_not_autoplace no) (effects (font (size 1.27 1.27))))
  (property "Value" "GND" (at 230 92.92 0) (show_name no) (do_not_autoplace no) (effects (font (size 1.27 1.27))))
  (property "Footprint" "" (at 230 104.92 0) (hide yes) (show_name no) (do_not_autoplace no) (effects (font (size 1.27 1.27))))
  (property "Datasheet" "" (at 230 104.92 0) (hide yes) (show_name no) (do_not_autoplace no) (effects (font (size 1.27 1.27))))
  (property "Description" "" (at 230 104.92 0) (show_name no) (do_not_autoplace no) (effects (font (size 1.27 1.27))))
  (pin "1"))
 (symbol
  (lib_id "PWR_FLAG")
  (at 50 104.92 0)
  (unit 1)
  (body_style 1)
  (exclude_from_sim no)
  (in_bom yes)
  (on_board yes)
  (in_pos_files yes)
  (dnp no)
  (property "Reference" "#FLG5V" (at 50 116.92 0) (show_name no) (do_not_autoplace no) (effects (font (size 1.27 1.27))))
  (property "Value" "PWR_FLAG" (at 50 92.92 0) (show_name no) (do_not_autoplace no) (effects (font (size 1.27 1.27))))
  (property "Footprint" "" (at 50 104.92 0) (hide yes) (show_name no) (do_not_autoplace no) (effects (font (size 1.27 1.27))))
  (property "Datasheet" "" (at 50 104.92 0) (hide yes) (show_name no) (do_not_autoplace no) (effects (font (size 1.27 1.27))))
  (property "Description" "" (at 50 104.92 0) (show_name no) (do_not_autoplace no) (effects (font (size 1.27 1.27))))
  (pin "1"))
 (symbol
  (lib_id "+3V3")
  (at 28 70 0)
  (unit 1)
  (body_style 1)
  (exclude_from_sim no)
  (in_bom yes)
  (on_board yes)
  (in_pos_files yes)
  (dnp no)
  (property "Reference" "#PWRSWX" (at 28 75 0) (show_name no) (do_not_autoplace no) (effects (font (size 1.27 1.27))))
  (property "Value" "+3V3" (at 28 65 0) (show_name no) (do_not_autoplace no) (effects (font (size 1.27 1.27))))
  (property "Footprint" "" (at 28 70 0) (show_name no) (do_not_autoplace no) (effects (font (size 1.27 1.27))))
  (property "Datasheet" "" (at 28 70 0) (show_name no) (do_not_autoplace no) (effects (font (size 1.27 1.27))))
  (property "Description" "" (at 28 70 0) (show_name no) (do_not_autoplace no) (effects (font (size 1.27 1.27))))
  (pin "1"))
 (symbol
  (lib_id "+3V3")
  (at 230 99.84 0)
  (unit 1)
  (body_style 1)
  (exclude_from_sim no)
  (in_bom yes)
  (on_board yes)
  (in_pos_files yes)
  (dnp no)
  (property "Reference" "#PWRD33" (at 230 111.84 0) (show_name no) (do_not_autoplace no) (effects (font (size 1.27 1.27))))
  (property "Value" "+3V3" (at 230 87.84 0) (show_name no) (do_not_autoplace no) (effects (font (size 1.27 1.27))))
  (property "Footprint" "" (at 230 99.84 0) (hide yes) (show_name no) (do_not_autoplace no) (effects (font (size 1.27 1.27))))
  (property "Datasheet" "" (at 230 99.84 0) (hide yes) (show_name no) (do_not_autoplace no) (effects (font (size 1.27 1.27))))
  (property "Description" "" (at 230 99.84 0) (show_name no) (do_not_autoplace no) (effects (font (size 1.27 1.27))))
  (pin "1"))
 (sheet_instances
  (path ""
   (page "1"))))
